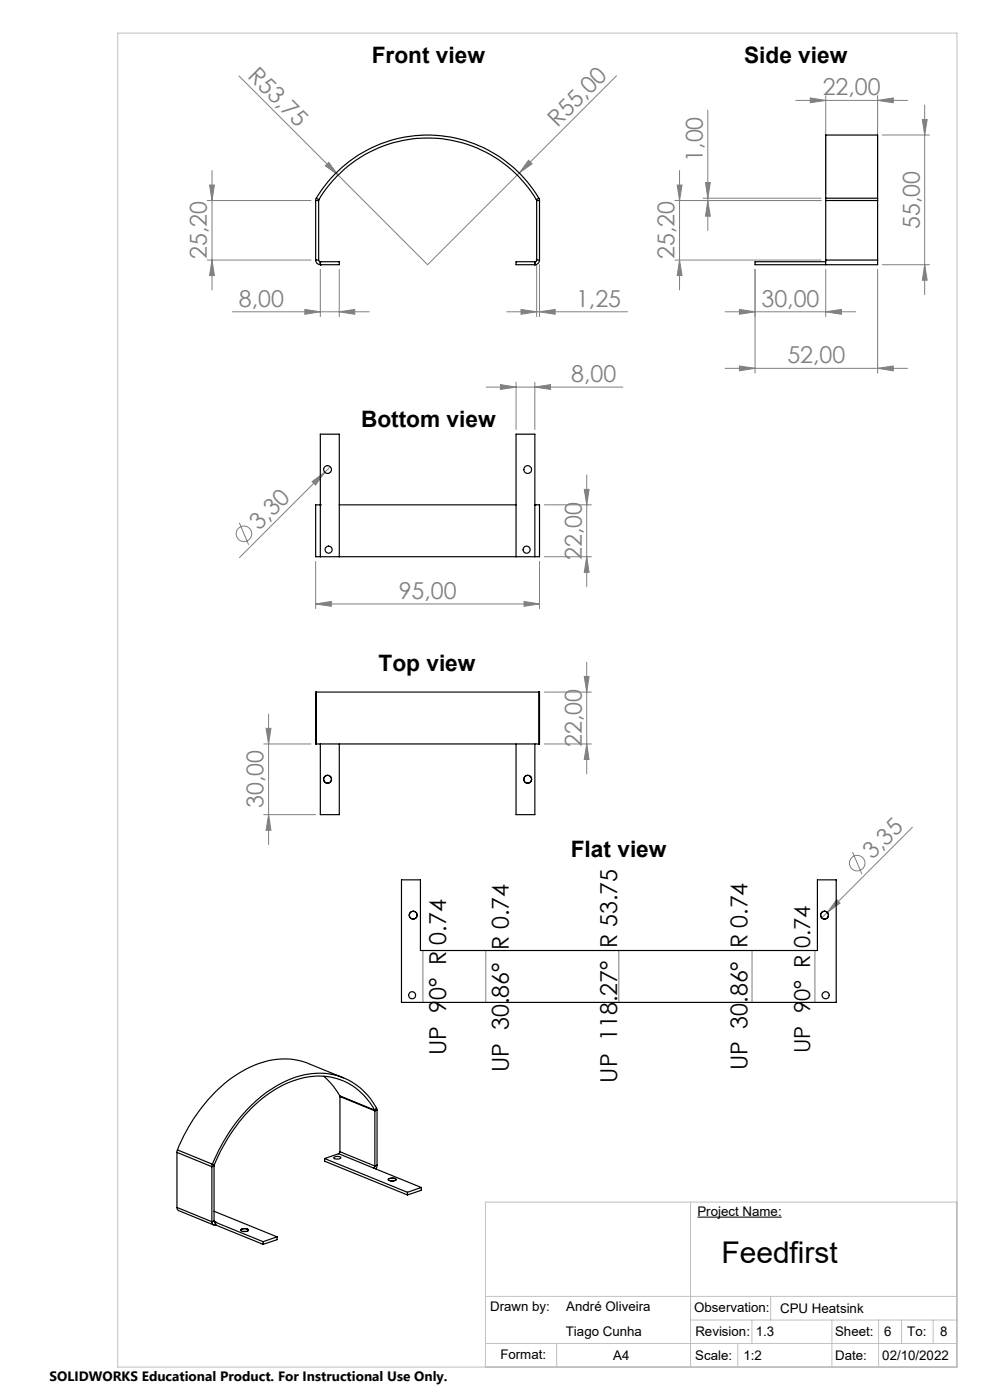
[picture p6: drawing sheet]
<svg xmlns="http://www.w3.org/2000/svg" width="210mm" height="297mm" viewBox="0 0 210 297" stroke-linecap="round" stroke-linejoin="round" font-family="sans-serif">
<g fill="none" stroke="#808080" stroke-width=".21">
<path d="M50.7 16.1l21 21M130.8 16.1l-40.1 40.1-19-19.1M44.4 39.3h1.1l-.5 3.2zM45 36.2v25.3M69 35.2l.7-.7 2 2.6zM112.1 34l.8 .7-2.8 2zM143.7 39.3h1l-.6 3.2zM144.1 36.2v25.3M149.6 38.7h1.1l-.6 3.3zM150.1 23.4v25.5M168.8 21.3h23.7M171.9 20.8l3.3 .5-3.3 .5z"/>
<path d="M175.2 20.3v20.8M186.2 21.3l3.3-.5v1zM186.2 20.3v20.8M187.1 28.6h10.1M195.7 25.4h1l-.6 3.2zM196.1 22.3v40.2M44 42.5h22M44 55.2h22M45 55.2l.5 3.3h-1.1zM67.9 57.1v10.1M72 57.1v10.1M113.8 56.2v11"/>
<path d="M114.4 56.2v11M143.2 42.5h31M143.2 55.2h31M144.1 55.2l.6 3.3h-1zM149.2 42h25M150.1 42.5l.6 3.4h-1.1zM160.2 57.1v22.1M175.2 57.1v10.1M186.2 57.1v22.1M187.1 56.2h10.1M196.1 56.2l.6 3.2h-1zM49.3 66.1h29"/>
<path d="M64.7 65.6l3.2 .5-3.2 .6zM72 66.1l3.2-.5v1.1zM107.5 66.1h25.6M110.5 65.6l3.3 .5-3.3 .6zM114.4 66.1l3.4-.5v1.1zM153.8 66.1h27.7M153.8 78.1h38.7M156.8 65.6l3.4 .5-3.4 .6zM156.8 77.6l3.4 .5-3.4 .6zM175.2 66.1l3.3-.5v1.1zM186.2 78.1l3.3-.5v1.1zM70.1 99l-19.3 19.3"/>
<path d="M103.1 82.1h29M106.2 81.6l3.3 .5-3.3 .5zM109.5 81.1v10M113.5 82.1l3.3-.5v1zM113.5 81.1v10M50.8 110.9l1.9 4.7M66.2 102.2l2.7-2-2 2.7zM67 119.1v10M114.4 119.1v10M115.5 107.1h9.9M115.5 118.1h9.9M123.9 103.8h1.1l-.5 3.3z"/>
<path d="M124.5 118.1l.5 3.3h-1.1zM124.5 100.7v23.8M67 128.1l3.3-.5v1zM67 128.1h47.4M111.2 127.6l3.2 .5-3.2 .5zM56 157.8h10M56.4 154.5h1.1l-.5 3.3zM57 151.5v27.7M115.5 157.8h9.9M115.5 146.8h9.9M123.9 143.5h1.1l-.5 3.3zM124.5 157.8l.5 3.3h-1.1z"/>
<path d="M124.5 140.5v23.7M56 172.8h11M57 172.8l.5 3.3h-1.1zM193.5 175.5l-18 18.1M175.5 193.6l-1.2 1.1M177.5 190.8l.7 .8-2.7 2zM180.8 180.8l2 4.7M89.7 201.6v11.1M103 201.6v11.1M131.3 201.6v11.1M159.5 201.6v11.1M172.9 201.6v11.1"/>
<circle cx="51.8" cy="113.2" r="1.64"/>
<circle cx="181.8" cy="183.1" r="1.65"/>
</g>
<path d="M147.9 258.2h17.9" fill="none" stroke="#000" stroke-width=".22"/>
<path d="M209.9 0l.2 .1M210 -.1v.6M210.1 0l-.5 .4M209.5 0h.6M-.1 297h.6M0 297v.1M0 296.5v.6M.4 296.6l-.4 .5" fill="none" stroke="#fff" stroke-width=".21"/>
<g fill="none" stroke="#c0c0c0" stroke-width=".21">
<path d="M25 7h178v283h-178zM146.5 255v35M203 255h-100v35M103 275h100M163.5 275v5M103 285h100M118.1 285v5M146.5 280h56.5M156.5 285v5M159.5 280v5M176.5 280v10M186.4 280v10"/>
<path d="M191.2 280v5M197.9 280v5"/>
</g>
<g fill="#808080">
<path d="M69 35.2l.7-.7 2 2.6z"/>
<path d="M177.5 190.8l.7 .8-2.7 2z"/>
<path d="M112.1 34l.8 .7-2.8 2z"/>
<path d="M66.2 102.2l2.7-2-2 2.7z"/>
<path d="M111.2 127.6l3.2 .5-3.2 .5zM67 128.1l3.3-.5v1z"/>
<path d="M106.2 81.6l3.3 .5-3.3 .5zM113.5 82.1l3.3-.5v1z"/>
<path d="M156.8 77.6l3.4 .5-3.4 .6zM186.2 78.1l3.3-.5v1.1z"/>
<path d="M110.5 65.6l3.3 .5-3.3 .6zM114.4 66.1l3.4-.5v1.1z"/>
<path d="M171.9 20.8l3.3 .5-3.3 .5zM186.2 21.3l3.3-.5v1z"/>
<path d="M175.2 66.1l3.3-.5v1.1zM156.8 65.6l3.4 .5-3.4 .6z"/>
<path d="M124.5 157.8l.5 3.3h-1.1zM123.9 143.5h1.1l-.5 3.3z"/>
<path d="M195.7 25.4h1l-.6 3.2zM196.1 56.2l.6 3.2h-1z"/>
<path d="M44.4 39.3h1.1l-.5 3.2zM45 55.2l.5 3.3h-1.1zM123.9 103.8h1.1l-.5 3.3zM124.5 118.1l.5 3.3h-1.1zM143.7 39.3h1l-.6 3.2zM144.1 55.2l.6 3.3h-1z"/>
<path d="M149.6 38.7h1.1l-.6 3.3zM150.1 42.5l.6 3.4h-1.1z"/>
<path d="M56.4 154.5h1.1l-.5 3.3zM57 172.8l.5 3.3h-1.1z"/>
<path d="M64.7 65.6l3.2 .5-3.2 .6zM72 66.1l3.2-.5v1.1z"/>
</g>
<g fill="none" stroke="#000" stroke-width=".25">
<path d="M67 55.2a.96 .96 0 0 0 .9 1M67 42.5h.6M67 55.2h.6M67 42.5v12.7M67.1 42l-.1 .5M67.1 42a27.5 27.5 0 0 1 47.2 0M67.1 42l.5 .4M67.6 55.2l.3 .3M67.6 42.5v12.7M67.6 42.4v.1M67.6 42.4a26.9 26.9 0 0 1 46.2 0M67.9 56.2h.1"/>
<path d="M67.9 55.5h.1M67.9 55.5v.7M67.9 55.5h4.1v.7h-4.1M113.5 55.5h.1M113.5 56.2h.1M113.5 55.5h-4v.7h4M113.5 55.5v.7M113.8 42.4v.1M113.8 55.2l-.1 .2-.2 .1M113.8 42.5h.6M113.8 55.2h.6M113.8 42.5v12.7"/>
<path d="M114.3 42l.1 .5M114.3 42l-.5 .4M114.4 55.2a.96 .96 0 0 1-.9 1M114.4 42.5v12.7M175.2 55.2v1M175.2 42v.5M175.2 42v-13.4h11v13.4M175.2 42.5h11M175.2 55.2h11M175.2 42.5v12.7M175.2 42h11M186.2 55.2v1h-26v-.7h15"/>
<path d="M186.2 42v.5M186.2 42.5v12.7M67.9 107.1h.1M67.9 107.1h-.9v11h.9M67.9 118.1v-26h4.1v26M67.9 118.1h4.1M72 107.1h37.5M72 118.1h37.5M109.5 118.1v-26h4v26M109.5 118.1h4M113.5 107.1h.1M113.5 107.1h.9v11h-.9"/>
<path d="M67.1 146.8h47.2M67.1 157.8h47.2M67.1 146.8h-.1v11h.1M67.1 146.8v11M67.9 157.8v15h4.1v-15M109.5 157.8v15h4v-15M114.3 146.8h.1v11h-.1M114.3 146.8v11M85.2 186.7h4v14.9h84.2v-14.9h4v26h-92.2zM68.7 228.3l2 2.2 1.4 2M72.1 232.5v.1M72.1 232.5l7.4 3"/>
<path d="M72.1 232.6l7.4 3.1M72.1 232.6v11.7M72.8 228.7l-7.4-3.1a16 16 0 0 0-14.7 2 34.4 34.4 0 0 0-13.1 16.3M79.5 235.5a13.5 13.5 0 0 0-17-6.3 28.3 28.3 0 0 0-14.7 13.2l-2.4 4.8M79.5 235.5v.2M79.5 235.7v11.7M79.9 235.1a13.9 13.9 0 0 0-17.8-6.4 30.4 30.4 0 0 0-15.2 14.4l-1.9 3.9M79.9 235.1l.1 .4M79.9 235.1l-.4 .4M80 235.5l-.5 .2M80 235.5v11.7M37.5 256.1l.4 .7 7.4 3.1"/>
<path d="M37.5 244.5l7.4 3M37.5 256.1l7.4 3.1M37.5 244.5v11.6M37.6 243.9l-.1 .6M37.6 243.9l7.4 3.1M44.9 259.2a.59 .59 0 0 0 .8 .7M44.9 247.5v11.7M45 247l-.1 .5M45 247l.4 .2M45.4 259l.3 .3M45.4 257l13.4 5.4M45.4 247.3l-.5 .2"/>
<path d="M45.4 247.3v11.7M45.4 259l-.5 .2M45.4 247.2v.1M45.4 259.2l.3 .1M45.7 259.3h.1M45.7 259.9h.1M45.7 259.3l10.1 4.1M45.7 259.9l10.1 4.1M45.7 259.3v.6M68.9 245.8v.5l17.5 7.2M68.9 245.8l17.5 7.1M70.8 245.5l.6-.2a.64 .64 0 0 1 .9 .4l-.5 .2a.81 .81 0 0 1-1-.4z"/>
<path d="M71.8 244.8l17.6 7.1M71.8 244.8l-2.9 1M72.1 244.3l-.3 .5M72.1 244.3l7.4 3.1M79.2 247.8h.1M79.5 247.4l-.3 .4M80 247.2l-.3 .8M80 247.2l-.5 .2M82.4 250.1l.5-.2a.91 .91 0 0 1 1.1 .4l-.7 .2a.73 .73 0 0 1-.9-.3zM82.4 250.4v-.1a1.05 1.05 0 0 1 1.6 0l-.1 .1M82.9 250.5h.6M86.4 252.9v.6"/>
<path d="M89.4 251.9l-3 1M89.4 251.9v.6l-3 1M51.1 260.8l.7-.2a.54 .54 0 0 1 .8 .5l-.7 .2a.6 .6 0 0 1-.8-.5zM51.1 261.1a.42 .42 0 0 1 .2-.4 .42 .42 0 0 1 .5 0 .58 .58 0 0 1 .8 .4M51.6 261.3h.6M55.8 263.4v.6M58.8 262.4l-3 1M58.8 262.4v.6l-3 1"/>
<circle cx="69.5" cy="99.6" r=".83"/>
<circle cx="111.9" cy="99.6" r=".82"/>
<circle cx="69.7" cy="116.6" r=".76"/>
<circle cx="111.7" cy="116.6" r=".75"/>
<circle cx="69.5" cy="165.3" r=".84"/>
<circle cx="69.5" cy="165.3" r=".83"/>
<circle cx="111.9" cy="165.3" r=".84"/>
<circle cx="111.9" cy="165.3" r=".82"/>
<circle cx="87.7" cy="194.2" r=".84"/>
<circle cx="174.9" cy="194.2" r=".84"/>
<circle cx="87.4" cy="211.1" r=".74"/>
<circle cx="175.2" cy="211.1" r=".74"/>
</g>
<text font-size="6.3" x="153" y="268">Feedfirst</text>
<g font-size="4.9" fill="#808080">
<text x="52.4" y="16.3" transform="rotate(45 52.4 16.3)">R53,75</text>
<text x="174.5" y="20.2">22,00</text>
<text x="118.2" y="27.1" transform="rotate(-45 118.2 27.1)">R55,00</text>
<text x="149.1" y="34.3" transform="rotate(-90 149.1 34.3)">1,00</text>
<text x="195.1" y="48.5" transform="rotate(-90 195.1 48.5)">55,00</text>
<text x="43.9" y="55" transform="rotate(-90 43.9 55)">25,20</text>
<text x="143.1" y="55" transform="rotate(-90 143.1 55)">25,20</text>
<text x="50.7" y="65.1">8,00</text>
<text x="122.2" y="65.1">1,25</text>
<text x="161.5" y="65.1">30,00</text>
<text x="167" y="77.1">52,00</text>
<text x="121.2" y="81">8,00</text>
<text x="55" y="112.6" transform="rotate(-45 55 112.6)">3,30</text>
<text x="123.4" y="118.7" transform="rotate(-90 123.4 118.7)">22,00</text>
<text x="84.6" y="127">95,00</text>
<text x="123.4" y="158.5" transform="rotate(-90 123.4 158.5)">22,00</text>
<text x="55.9" y="171.5" transform="rotate(-90 55.9 171.5)">30,00</text>
<text x="185.1" y="182.5" transform="rotate(-45 185.1 182.5)">3,35</text>
</g>
<g font-size="4.9">
<text x="94.7" y="223.8" transform="rotate(-90 94.7 223.8)">UP 90° R 0.74</text>
<text x="107.9" y="227.4" transform="rotate(-90 107.9 227.4)">UP 30.86° R 0.74</text>
<text x="158.6" y="227.1" transform="rotate(-90 158.6 227.1)">UP 30.86° R 0.74</text>
<text x="130.9" y="229.7" transform="rotate(-90 130.9 229.7)">UP 118.27° R 53.75</text>
</g>
<g font-size="4.8">
<text x="78.9" y="13.3">Front view</text>
<text x="157.8" y="13.3">Side view</text>
<text x="76.6" y="90.5">Bottom view</text>
<text x="80.3" y="142.2">Top view</text>
<text x="121.1" y="181.8">Flat view</text>
</g>
<text font-size="4.7" x="171.8" y="223.4" transform="rotate(-90 171.8 223.4)">UP 90° R 0.74</text>
<text font-size="2.9" x="10.5" y="292.9">SOLIDWORKS Educational Product. For Instructional Use Only.</text>
<g font-size="2.8">
<text x="147.9" y="257.9">Project Name:</text>
<text x="104" y="278.2">Drawn by:</text>
<text x="120.1" y="278.2">André Oliveira</text>
<text x="147.3" y="278.3">Observation:</text>
<text x="165.5" y="278.6">CPU Heatsink</text>
<text x="120" y="283.3">Tiago Cunha</text>
<text x="147.5" y="283.3">Revision:</text>
<text x="160.3" y="283.3">1.3</text>
<text x="177.1" y="283.4">Sheet:</text>
<text x="187.6" y="283.4">6</text>
<text x="192.4" y="283.4">To:</text>
<text x="199.4" y="283.4">8</text>
<text x="106.1" y="288.3">Format:</text>
<text x="130.1" y="288.5">A4</text>
<text x="147.5" y="288.5">Scale:</text>
<text x="157.7" y="288.5">1:2</text>
<text x="177.2" y="288.6">Date:</text>
<text x="187.2" y="288.6">02/10/2022</text>
</g>
</svg>
